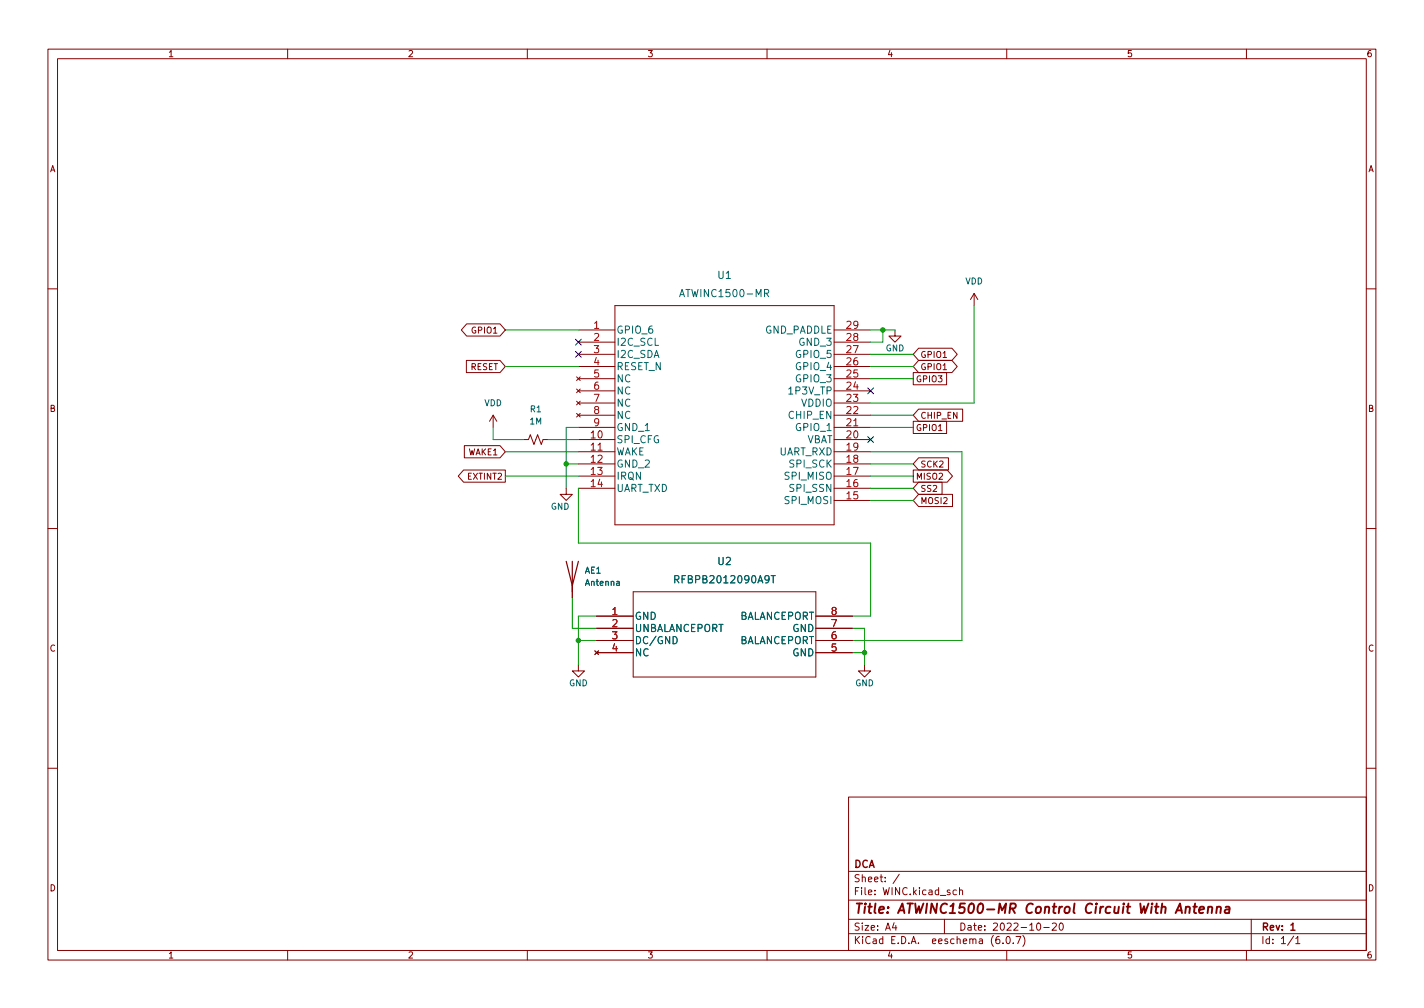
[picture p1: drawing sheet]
<svg xmlns="http://www.w3.org/2000/svg" width="297mm" height="210mm" viewBox="0 0 297 210" stroke-linecap="round" stroke-linejoin="round" font-family="sans-serif">
<g fill="none" stroke="#840000" stroke-width=".21">
<path d="M10 10.2h277v190.1h-277zM12 12.2h273v186.1h-273zM60 10.2v2M110 10.2v2M160 10.2v2M210 10.2v2M260 10.2v2M10 60.2h2M97.3 75.2h7l1.1 1.2-1.1 1.3h-7zM97.3 67.6h7l1.1 1.2-1.1 1.3h-7l-1.1-1.3zM120.3 78.6l.7 .8M120.6 68.8h7.7"/>
<path d="M120.6 71.4h7.7M120.6 79h7.7M120.6 76.4h7.7M120.6 73.9h7.7M121 78.6l-.7 .8M128.3 63.7h45.7v45.8h-45.7zM174 68.8h7.6M174 71.4h7.6M174 79h7.6M174 76.4h7.6M174 73.9h7.6M186.7 68.8v1.3h1.3l-1.3 1.3-1.3-1.3h1.3"/>
<path d="M190.5 77.7h7v2.6h-7zM191.6 75.2h7l1.1 1.2-1.1 1.3h-7l-1.1-1.3zM191.6 72.6h7l1.1 1.3-1.1 1.3h-7l-1.1-1.3zM203.2 61.2l-.8 1.3M203.2 61.2v2.5M203.2 61.2l.8 1.3M285 60.2h2M96.7 98h8.7v2.6h-8.7l-1.1-1.3zM96.9 93h7.4l1.1 1.2-1.1 1.3h-7.4zM102.9 86.6l-.8 1.3M102.9 86.6v2.5M102.9 86.6l.7 1.3"/>
<path d="M109.2 91.7h1l.4-1 .8 2 .7-2 .8 2 .4-1h1M120.3 81.1l.7 .8M120.3 83.7l.7 .7M120.3 86.2l.7 .8M120.6 91.7h7.7M120.6 94.2h7.7M120.6 96.8h7.7M120.6 99.3h7.7M120.6 89.1h7.7M120.6 86.6h7.7M120.6 84.1h7.7M120.6 81.5h7.7"/>
<path d="M121 81.1l-.7 .8M121 83.7l-.7 .7M121 86.2l-.7 .8M174 91.7h7.6M174 94.2h7.6M174 96.8h7.6M174 99.3h7.6M174 89.1h7.6M174 86.6h7.6M174 84.1h7.6M174 81.5h7.6M190.5 98h7.1l1.1 1.3-1.1 1.3h-7.1z"/>
<path d="M190.5 87.9h7v2.5h-7zM191.6 95.5h6.2v2.5h-6.2l-1.1-1.2zM191.6 85.3h9.2v2.6h-9.2l-1.1-1.3zM10 110.2h2M118.1 101.8v1.3h1.3l-1.3 1.3-1.3-1.3h1.3M120.6 101.8h7.7M174 101.8h7.6M174 104.4h7.6M191.6 100.6h4.9v2.5h-4.9l-1.1-1.3zM191.6 103.1h7.1v2.6h-7.1l-1.1-1.3zM285 110.2h2M119.4 122.2v2.5"/>
<path d="M120.6 138.7v1.2h1.3l-1.3 1.3-1.2-1.3h1.2M124.1 135.8l.7 .7M124.5 128.5h7.6M124.5 131.1h7.6M124.5 133.6h7.6M124.5 136.1h7.6M124.8 135.8l-.7 .7M132.1 123.4h38.1v17.8h-38.1zM170.2 128.5h7.6M170.2 131.1h7.6M170.2 133.6h7.6M170.2 136.1h7.6"/>
<path d="M180.3 138.7v1.2h1.3l-1.3 1.3-1.2-1.3h1.2M10 160.2h2M177 166.3h108v32h-108zM285 160.2h2M60 198.3v2M110 198.3v2M160 198.3v2M177 194.8h108M177 191.8h108M177 187.8h108M177 181.8h108M186.5 192.5l-.4 1h1"/>
<path d="M186.9 193v1M187.6 182.4l-1.3 1.9M197 191.8v3M199.5 185.7l-.4-.1-.3 .3 .1 .7h.6M200.1 185.8l.3-.2 .3 .1 .1 .9M200.1 185.1v1.5M208.4 195.3l-.4 .1a1.01 1.01 0 0 0 0 1.4l.5-.1 .1-.5-.3-.3h-.3l-.3 .3M209.2 196.7v.1M210 198.3v2M210.1 195.4l.1-.1a.8 .8 0 0 1 .5 .8 .8 .8 0 0 1-.5 .7 1 1 0 0 1-.1-1.4zM211.4 196.7v.1M211.9 195.3h1l-.6 1.5"/>
<path d="M213.4 195.1a1.72 1.72 0 0 1 0 2.3M216.4 192.6l.2-.1a.8 .8 0 0 1 .5 .8 .8 .8 0 0 1-.5 .7 1 1 0 0 1-.2-1.4zM217.7 193.5h1.2M219.5 192.7l.6-.2 .3 .5-1 1h1M221.1 192.7l.2-.2a.8 .8 0 0 1 .5 .8 .8 .8 0 0 1-.5 .7l-.2-.1-.2-.4zM260 198.3v2M261 191.8v6.5M269.9 195.3l-1.3 1.9M270.3 195.8l.4-.5v1.5M270.3 196.8h.9"/>
</g>
<path d="M269.3 193l.4-.5v1.5M269.3 194h.8" fill="none" stroke="#840000" stroke-width=".3"/>
<path d="M247.4 189.3l.3-.2 .4 .1v1.3M248.9 189.1h.8M249.3 188.5l-.2 1.7v.2l.4 .1M250.2 189.8l.9-.2v-.4l-.6-.1-.3 .3v1h.8M252 189.3l.3-.2 .5 .1v1.3M252.1 189.1l-.2 1.4M253.8 189.3l.4-.2 .4 .1v1.3M253.9 189.1l-.2 1.4M255.7 189.2h.7v1.3M256.5 189.6l-.7 .1a.4 .4 0 0 0-.3 .3 .4 .4 0 0 0 .2 .5l.7-.1" fill="none" stroke="#840000" stroke-width=".4"/>
<path d="M141.8 61.9l.5-1.5 .5 1.5M159.5 61.2l.7-.1 .1-.2v-.4l-.8-.1v1.5M159.8 61.2l.5 .7M140.4 132.8a.76 .76 0 0 1 .9 .7 .76 .76 0 0 1-.9 .8zM140.8 120.9l.7-.1 .1-.2v-.4l-.8-.1v1.5M160.9 120.1h.8M161.3 120.1v1.5" fill="none" stroke="#006464" stroke-width=".21"/>
<path d="M118.1 117.1l1.3 5.1 1.2-5.1M119.4 117.1v6.3" fill="none" stroke="#840000" stroke-width=".25"/>
<g fill="none" stroke="#009600" stroke-width=".21">
<path d="M105.4 68.8h15.2M105.4 76.4h15.2M181.6 68.8h5.1M181.6 79h8.9M181.6 76.4h8.9M181.6 73.9h8.9M184.1 68.8v2.6h-2.5M203.2 63.7v20.4h-21.6M102.9 89.1v2.6h6.3M105.4 99.3h15.2M105.4 94.2h15.2M114.3 91.7h6.3"/>
<path d="M118.1 96.8h2.5M120.6 89.1h-2.5v12.7M181.6 96.8h8.9M181.6 89.1h8.9M181.6 94.2h19.1v39.4h-22.9M181.6 99.3h8.9M181.6 86.6h8.9M120.6 101.8v11.5h61v15.2h-3.8M181.6 101.8h8.9M181.6 104.4h8.9M119.4 124.7v6.4h5.1M120.6 133.6h3.9"/>
<path d="M124.5 128.5h-3.9v10.2M177.8 131.1h2.5v7.6M177.8 136.1h2.5"/>
</g>
<path d="M120 73.3l1.3 1.2M120 70.8l1.3 1.2M121.3 73.3l-1.3 1.2M121.3 70.8l-1.3 1.2M181 91.1l1.2 1.2M181 80.9l1.2 1.2M182.2 91.1l-1.2 1.2M182.2 80.9l-1.2 1.2" fill="none" stroke="#000084" stroke-width=".21"/>
<g fill="#009600" stroke="#009600" stroke-width=".21">
<circle cx="118.1" cy="96.8" r=".46"/>
<circle cx="120.6" cy="133.6" r=".46"/>
<circle cx="180.3" cy="136.1" r=".46"/>
<circle cx="184.1" cy="68.8" r=".46"/>
</g>
<text font-size="2.8" fill="#840000" x="178" y="190.6">Title: ATWINC1500-MR Control Circuit With Antenna</text>
<g font-size="2.1" fill="#006464">
<text x="149.8" y="58.2">U1</text>
<text x="142.5" y="62">ATWINC1500-MR</text>
<text x="128.5" y="69.6">GPIO_6</text>
<text x="159.4" y="69.6">GND_PADDLE</text>
<text x="128.5" y="72.1">I2C_SCL</text>
<text x="128.5" y="74.7">I2C_SDA</text>
<text x="128.5" y="77.2">RESET_N</text>
<text x="166.2" y="77.2">GPIO_4</text>
<text x="166.2" y="74.7">GPIO_5</text>
<text x="166.8" y="72.1">GND_3</text>
<text x="128.5" y="79.7">NC</text>
<text x="128.5" y="82.3">NC</text>
<text x="164.8" y="82.3">1P3V_TP</text>
<text x="166.2" y="79.7">GPIO_3</text>
<text x="128.5" y="84.8">NC</text>
<text x="128.5" y="87.4">NC</text>
<text x="128.5" y="89.9">GND_1</text>
<text x="164.7" y="87.4">CHIP_EN</text>
<text x="166.2" y="89.9">GPIO_1</text>
<text x="167.1" y="84.8">VDDIO</text>
<text x="128.5" y="92.4">SPI_CFG</text>
<text x="128.5" y="95">WAKE</text>
<text x="162.4" y="95">UART_RXD</text>
<text x="168.1" y="92.4">VBAT</text>
<text x="128.5" y="97.5">GND_2</text>
<text x="128.5" y="100.1">IRQN</text>
<text x="163.9" y="100.1">SPI_MISO</text>
<text x="164.8" y="97.5">SPI_SCK</text>
<text x="128.5" y="102.6">UART_TXD</text>
<text x="163.9" y="105.1">SPI_MOSI</text>
<text x="164.9" y="102.6">SPI_SSN</text>
<text x="149.8" y="117.9">U2</text>
<text x="141.3" y="121.7">RFBPB2012090A9T</text>
<text x="132.3" y="129.3">GND</text>
<text x="132.3" y="131.8">UNBALANCEPORT</text>
<text x="153.9" y="129.3">BALANCEPORT</text>
<text x="165.3" y="131.8">GND</text>
<text x="132.3" y="134.3">DC/GND</text>
<text x="132.3" y="136.9">NC</text>
<text x="153.9" y="134.3">BALANCEPORT</text>
<text x="165.3" y="136.9">GND</text>
</g>
<g font-size="2.1" fill="#a90000">
<text x="123.9" y="68.6">1</text>
<text x="123.9" y="71.1">2</text>
<text x="176.6" y="71.1">28</text>
<text x="176.6" y="68.6">29</text>
<text x="123.9" y="73.7">3</text>
<text x="123.9" y="76.2">4</text>
<text x="176.6" y="76.2">26</text>
<text x="176.6" y="73.7">27</text>
<text x="123.9" y="78.7">5</text>
<text x="123.9" y="81.3">6</text>
<text x="123.9" y="83.8">7</text>
<text x="176.6" y="83.8">23</text>
<text x="176.6" y="81.3">24</text>
<text x="176.6" y="78.7">25</text>
<text x="123.9" y="86.4">8</text>
<text x="123.9" y="88.9">9</text>
<text x="176.6" y="88.9">21</text>
<text x="176.6" y="86.4">22</text>
<text x="123.3" y="91.4">10</text>
<text x="123.3" y="94">11</text>
<text x="176.6" y="94">19</text>
<text x="176.6" y="91.4">20</text>
<text x="123.3" y="96.5">12</text>
<text x="123.3" y="99.1">13</text>
<text x="123.3" y="101.6">14</text>
<text x="176.6" y="101.6">16</text>
<text x="176.6" y="99.1">17</text>
<text x="176.6" y="96.5">18</text>
<text x="176.6" y="104.1">15</text>
<text x="127.7" y="128.3">1</text>
<text x="127.7" y="130.8">2</text>
<text x="173.4" y="130.8">7</text>
<text x="173.4" y="128.3">8</text>
<text x="127.7" y="133.3">3</text>
<text x="127.7" y="135.9">4</text>
<text x="173.4" y="135.9">5</text>
<text x="173.4" y="133.3">6</text>
</g>
<g font-size="2.1" fill="#840000">
<text x="178" y="184">Sheet: /</text>
<text x="178" y="181">DCA</text>
<text x="178" y="186.7">File: WINC.kicad_sch</text>
<text x="178" y="196.9">KiCad E.D.A. eeschema (6.0.7)</text>
<text x="178" y="194.1">Size: A4</text>
<text x="200" y="194.1">Date: 2022-10-20</text>
<text x="263" y="194.1">Rev: 1</text>
<text x="263" y="196.9">Id: 1/1</text>
</g>
<g font-size="1.8" fill="#840000">
<text x="35" y="11.9">1</text>
<text x="85" y="11.9">2</text>
<text x="135" y="11.9">3</text>
<text x="185" y="11.9">4</text>
<text x="235" y="11.9">5</text>
<text x="285" y="11.9">6</text>
<text x="10.3" y="35.9">A</text>
<text x="285.3" y="35.9">A</text>
<text x="98.6" y="69.6">GPIO1</text>
<text x="98.1" y="77.2">RESET</text>
<text x="191.9" y="77.2">GPIO1</text>
<text x="191.9" y="74.6">GPIO1</text>
<text x="191" y="79.7">GPIO3</text>
<text x="10.3" y="85.9">B</text>
<text x="191" y="89.9">GPIO1</text>
<text x="191.9" y="87.3">CHIP_EN</text>
<text x="285.3" y="85.9">B</text>
<text x="97.6" y="95">WAKE1</text>
<text x="97.7" y="100">EXTINT2</text>
<text x="191" y="100">MISO2</text>
<text x="191.9" y="97.5">SCK2</text>
<text x="191.9" y="102.6">SS2</text>
<text x="191.9" y="105.1">MOSI2</text>
<text x="10.3" y="135.9">C</text>
<text x="285.3" y="135.9">C</text>
<text x="10.3" y="185.9">D</text>
<text x="285.3" y="185.9">D</text>
<text x="35" y="199.9">1</text>
<text x="85" y="199.9">2</text>
<text x="135" y="199.9">3</text>
<text x="185" y="199.9">4</text>
<text x="235" y="199.9">5</text>
<text x="285" y="199.9">6</text>
</g>
<g font-size="1.8" fill="#006464">
<text x="201.3" y="59.3">VDD</text>
<text x="184.7" y="73.3">GND</text>
<text x="101" y="84.7">VDD</text>
<text x="110.5" y="88.5">1M</text>
<text x="110.6" y="86">R1</text>
<text x="114.9" y="106.3">GND</text>
<text x="122" y="119.6">AE1</text>
<text x="122.2" y="122.2">Antenna</text>
<text x="118.7" y="143.1">GND</text>
<text x="178.4" y="143.1">GND</text>
</g>
</svg>
